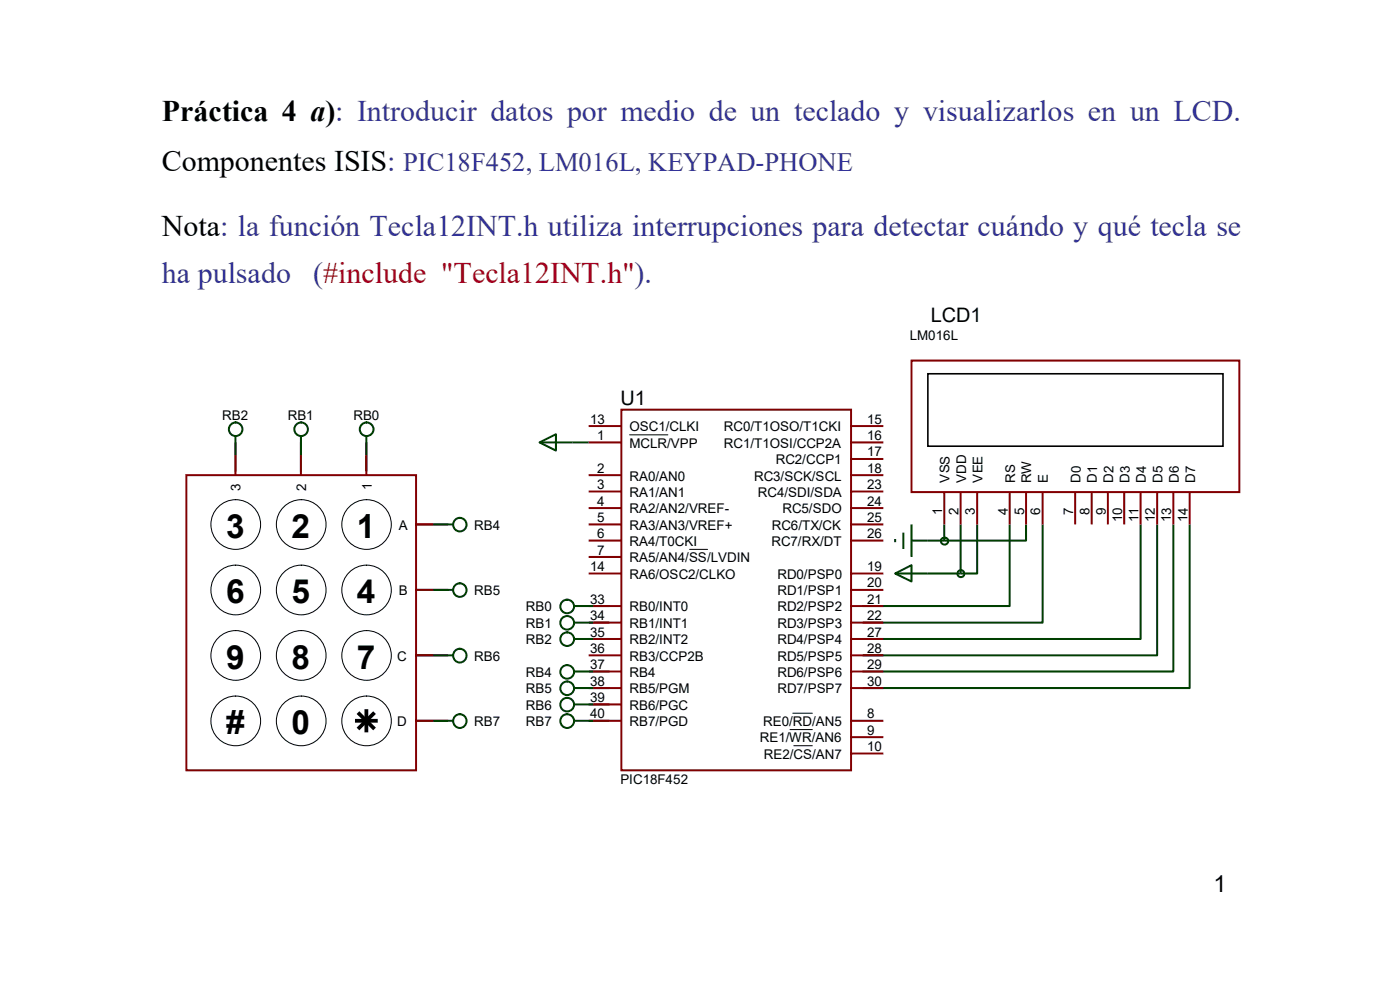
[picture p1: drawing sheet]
<svg xmlns="http://www.w3.org/2000/svg" width="297mm" height="210mm" viewBox="0 0 297 210" stroke-linecap="round" stroke-linejoin="round" font-family="sans-serif">
<g fill="none" stroke="#004000" stroke-width=".42">
<path d="M50 92.4v7.6M63.8 92.4v7.6M77.7 92.4v7.6M114.5 93.9l3.4-1.8v3.5zM114.5 93.9h10.4M88.4 111.3h7.7M189.9 114.3v.7M191.6 113v3.5M193.4 114.7h6.9M193.4 111.3v6.9M200.3 111.3v3.4M203.8 111.3v10.4"/>
<path d="M207.3 111.3v10.4h-3.5M214.2 111.3v17.3h-31.2M217.7 111.3v3.4h-17.4M221.2 111.3v20.8h-38.2M242 111.3v24.3h-59M245.5 111.3v27.7h-62.5M248.9 111.3v31.2h-65.9M252.4 111.3v34.7h-69.4M88.4 125.1h7.7M88.4 139h7.7M121.7 128.6h7.6M121.7 132.1h7.6"/>
<path d="M121.7 135.6h7.6M189.9 121.7l3.5-1.8v3.5zM189.9 121.7h13.9M88.4 152.9h7.7M121.7 152.9h7.6M121.7 142.5h7.6M121.7 146h7.6M121.7 149.4h7.6"/>
<circle cx="50" cy="91.1" r="1.44"/>
<circle cx="63.9" cy="91.1" r="1.44"/>
<circle cx="77.8" cy="91.1" r="1.45"/>
<circle cx="97.6" cy="111.3" r="1.43"/>
<circle cx="200.4" cy="114.8" r=".76"/>
<circle cx="97.6" cy="125.2" r="1.43"/>
<circle cx="97.6" cy="139.1" r="1.43"/>
<circle cx="120.3" cy="132.1" r="1.45"/>
<circle cx="120.3" cy="135.6" r="1.45"/>
<circle cx="120.3" cy="128.7" r="1.45"/>
<circle cx="203.9" cy="121.7" r=".75"/>
<circle cx="97.6" cy="152.9" r="1.43"/>
<circle cx="120.3" cy="146" r="1.45"/>
<circle cx="120.3" cy="142.5" r="1.45"/>
<circle cx="120.3" cy="149.5" r="1.45"/>
<circle cx="120.3" cy="153" r="1.45"/>
</g>
<g fill="none" stroke="#800000" stroke-width=".42">
<path d="M193.4 76.5h69.5v27.9h-69.5zM50 93.9v6.9M63.8 93.9v6.9M77.7 93.9v6.9M124.9 93.9h6.9M124.9 90.4h6.9M131.8 86.9h48.8v76.5h-48.8zM180.4 93.9h7M180.4 90.4h7M180.4 97.4h7M39.5 100.8h48.8v62.6h-48.8zM88.1 111.3h7"/>
<path d="M124.9 111.3h6.9M124.9 100.8h6.9M124.9 104.3h6.9M124.9 107.8h6.9M124.9 114.7h6.9M124.9 118.2h6.9M180.4 111.3h7M180.4 100.8h7M180.4 104.3h7M180.4 107.8h7M180.4 114.7h7M200.3 104.3v7"/>
<path d="M203.8 104.3v7M207.3 104.3v7M214.2 104.3v7M217.7 104.3v7M221.2 104.3v7M228.1 104.3v7M231.6 104.3v7M235 104.3v7M238.5 104.3v7M242 104.3v7M245.5 104.3v7M248.9 104.3v7"/>
<path d="M252.4 104.3v7M88.1 125.1h7M88.1 139h7M124.9 139h6.9M124.9 121.7h6.9M124.9 128.6h6.9M124.9 132.1h6.9M124.9 135.6h6.9M180.4 125.1h7M180.4 139h7M180.4 121.7h7M180.4 128.6h7"/>
<path d="M180.4 132.1h7M180.4 135.6h7M88.1 152.9h7M124.9 152.9h6.9M124.9 142.5h6.9M124.9 146h6.9M124.9 149.4h6.9M180.4 152.9h7M180.4 156.4h7M180.4 159.9h7M180.4 142.5h7M180.4 146h7"/>
</g>
<g fill="none" stroke="#000" stroke-width=".21">
<path d="M133.6 92.2h8.1M146.3 116.5h3.8M167.6 154.8h4.7M168.2 151.3h4.1M168.4 158.2h3.9"/>
<circle cx="50" cy="111.3" r="5.3"/>
<circle cx="63.9" cy="111.3" r="5.3"/>
<circle cx="77.8" cy="111.3" r="5.3"/>
<circle cx="50" cy="139" r="5.3"/>
<circle cx="50" cy="125.2" r="5.3"/>
<circle cx="63.9" cy="139" r="5.3"/>
<circle cx="63.9" cy="125.2" r="5.3"/>
<circle cx="77.8" cy="139" r="5.3"/>
<circle cx="77.8" cy="125.2" r="5.3"/>
<circle cx="50" cy="152.9" r="5.3"/>
<circle cx="63.9" cy="152.9" r="5.3"/>
<circle cx="77.8" cy="152.9" r="5.3"/>
</g>
<path d="M75.3 152.9h4.8M75.9 151.2l3.6 3.4M77.7 150.5v4.9M79.5 151.2l-3.6 3.4" fill="none" stroke="#000" stroke-width=".8" stroke-linecap="butt"/>
<path d="M196.8 79.3h62.7v15.4h-62.7z" fill="none" stroke="#000" stroke-width=".34"/>
<g font-size="7.1">
<text x="48" y="114">3</text>
<text x="61.8" y="114">2</text>
<text x="75.7" y="114">1</text>
<text x="48" y="127.9">6</text>
<text x="61.8" y="127.9">5</text>
<text x="75.7" y="127.9">4</text>
<text x="48" y="141.8">9</text>
<text x="61.8" y="141.8">8</text>
<text x="75.7" y="141.8">7</text>
<text x="48" y="155.7">#</text>
<text x="61.8" y="155.7">0</text>
</g>
<g font-size="6.3">
<text x="34.3" y="25.6">Práctica 4 a): Introducir datos por medio de un teclado y visualizarlos en un LCD.</text>
<text x="34.3" y="36.2">Componentes ISIS:</text>
<text x="34.3" y="50.1">Nota: la función Tecla12INT.h utiliza interrupciones para detectar cuándo y qué tecla se</text>
</g>
<g font-size="6.3" fill="#339">
<text x="34.3" y="60">ha pulsado</text>
<text x="66.4" y="60">(#include &quot;Tecla12INT.h&quot;).</text>
</g>
<text font-size="5.6" fill="#339" x="85.5" y="36.2">PIC18F452, LM016L, KEYPAD-PHONE</text>
<text font-size="5" x="257.4" y="189.3">1</text>
<g font-size="4.2">
<text x="197.4" y="68.2">LCD1</text>
<text x="131.6" y="85.9">U1</text>
</g>
<g font-size="2.8">
<text x="193" y="72.1">LM016L</text>
<text x="47.2" y="89">RB2</text>
<text x="61" y="89">RB1</text>
<text x="75" y="89">RB0</text>
<text x="125.2" y="89.9">13</text>
<text x="183.9" y="89.9">15</text>
<text x="126.7" y="93.4">1</text>
<text x="133.6" y="95">MCLR/VPP</text>
<text x="133.6" y="91.5">OSC1/CLKI</text>
<text x="153.6" y="91.5">RC0/T1OSO/T1CKI</text>
<text x="153.6" y="95">RC1/T1OSI/CCP2A</text>
<text x="183.9" y="93.4">16</text>
<text x="126.7" y="100.3">2</text>
<text x="133.6" y="101.9">RA0/AN0</text>
<text x="160" y="101.9">RC3/SCK/SCL</text>
<text x="164.6" y="98.4">RC2/CCP1</text>
<text x="183.9" y="96.8">17</text>
<text x="183.9" y="100.3">18</text>
<text x="51" y="104.1" transform="rotate(-90 51 104.1)">3</text>
<text x="64.9" y="104.1" transform="rotate(-90 64.9 104.1)">2</text>
<text x="78.9" y="104" transform="rotate(-90 78.9 104)">1</text>
<text x="126.7" y="103.8">3</text>
<text x="126.7" y="107.3">4</text>
<text x="133.6" y="105.4">RA1/AN1</text>
<text x="160.8" y="105.4">RC4/SDI/SDA</text>
<text x="183.9" y="103.8">23</text>
<text x="183.9" y="107.3">24</text>
<text x="201.5" y="102.4" transform="rotate(-90 201.5 102.4)">VSS</text>
<text x="204.9" y="102.4" transform="rotate(-90 204.9 102.4)">VDD</text>
<text x="208.4" y="102.4" transform="rotate(-90 208.4 102.4)">VEE</text>
<text x="215.4" y="102.4" transform="rotate(-90 215.4 102.4)">RS</text>
<text x="218.8" y="102.4" transform="rotate(-90 218.8 102.4)">RW</text>
<text x="222.3" y="102.4" transform="rotate(-90 222.3 102.4)">E</text>
<text x="229.2" y="102.4" transform="rotate(-90 229.2 102.4)">D0</text>
<text x="232.7" y="102.4" transform="rotate(-90 232.7 102.4)">D1</text>
<text x="236.2" y="102.4" transform="rotate(-90 236.2 102.4)">D2</text>
<text x="239.7" y="102.4" transform="rotate(-90 239.7 102.4)">D3</text>
<text x="243.1" y="102.4" transform="rotate(-90 243.1 102.4)">D4</text>
<text x="246.6" y="102.4" transform="rotate(-90 246.6 102.4)">D5</text>
<text x="250.1" y="102.4" transform="rotate(-90 250.1 102.4)">D6</text>
<text x="253.5" y="102.4" transform="rotate(-90 253.5 102.4)">D7</text>
<text x="84.6" y="112.4">A</text>
<text x="100.6" y="112.4">RB4</text>
<text x="126.7" y="110.7">5</text>
<text x="133.6" y="108.8">RA2/AN2/VREF-</text>
<text x="133.6" y="112.4">RA3/AN3/VREF+</text>
<text x="163.7" y="112.4">RC6/TX/CK</text>
<text x="166" y="108.8">RC5/SDO</text>
<text x="183.9" y="110.7">25</text>
<text x="199.9" y="109.2" transform="rotate(-90 199.9 109.2)">1</text>
<text x="203.4" y="109.2" transform="rotate(-90 203.4 109.2)">2</text>
<text x="206.8" y="109.2" transform="rotate(-90 206.8 109.2)">3</text>
<text x="213.8" y="109.2" transform="rotate(-90 213.8 109.2)">4</text>
<text x="217.3" y="109.2" transform="rotate(-90 217.3 109.2)">5</text>
<text x="220.7" y="109.2" transform="rotate(-90 220.7 109.2)">6</text>
<text x="227.7" y="109.2" transform="rotate(-90 227.7 109.2)">7</text>
<text x="231.1" y="109.2" transform="rotate(-90 231.1 109.2)">8</text>
<text x="234.6" y="109.2" transform="rotate(-90 234.6 109.2)">9</text>
<text x="238" y="110.7" transform="rotate(-90 238 110.7)">10</text>
<text x="241.5" y="110.7" transform="rotate(-90 241.5 110.7)">11</text>
<text x="245" y="110.7" transform="rotate(-90 245 110.7)">12</text>
<text x="248.4" y="110.7" transform="rotate(-90 248.4 110.7)">13</text>
<text x="251.9" y="110.7" transform="rotate(-90 251.9 110.7)">14</text>
<text x="126.7" y="114.2">6</text>
<text x="126.7" y="117.7">7</text>
<text x="133.6" y="115.8">RA4/T0CKI</text>
<text x="133.6" y="119.3">RA5/AN4/SS/LVDIN</text>
<text x="163.7" y="115.8">RC7/RX/DT</text>
<text x="183.9" y="114.2">26</text>
<text x="125.2" y="121.2">14</text>
<text x="133.6" y="122.7">RA6/OSC2/CLKO</text>
<text x="164.9" y="122.7">RD0/PSP0</text>
<text x="183.9" y="121.2">19</text>
<text x="183.9" y="124.6">20</text>
<text x="84.6" y="126.2">B</text>
<text x="100.6" y="126.2">RB5</text>
<text x="111.6" y="129.7">RB0</text>
<text x="125.2" y="128.1">33</text>
<text x="125.2" y="131.6">34</text>
<text x="133.6" y="129.7">RB0/INT0</text>
<text x="164.9" y="126.2">RD1/PSP1</text>
<text x="164.9" y="129.7">RD2/PSP2</text>
<text x="183.9" y="128.1">21</text>
<text x="183.9" y="131.6">22</text>
<text x="111.6" y="133.2">RB1</text>
<text x="111.6" y="136.7">RB2</text>
<text x="125.2" y="135">35</text>
<text x="133.6" y="133.2">RB1/INT1</text>
<text x="133.6" y="136.7">RB2/INT2</text>
<text x="164.9" y="133.2">RD3/PSP3</text>
<text x="164.9" y="136.7">RD4/PSP4</text>
<text x="183.9" y="135">27</text>
<text x="84.3" y="140.1">C</text>
<text x="100.6" y="140.1">RB6</text>
<text x="111.6" y="143.6">RB4</text>
<text x="125.2" y="138.5">36</text>
<text x="125.2" y="142">37</text>
<text x="133.6" y="140.1">RB3/CCP2B</text>
<text x="133.6" y="143.6">RB4</text>
<text x="164.9" y="140.1">RD5/PSP5</text>
<text x="164.9" y="143.6">RD6/PSP6</text>
<text x="183.9" y="138.5">28</text>
<text x="183.9" y="142">29</text>
<text x="111.6" y="147.1">RB5</text>
<text x="125.2" y="145.5">38</text>
<text x="125.2" y="148.9">39</text>
<text x="133.6" y="147.1">RB5/PGM</text>
<text x="164.9" y="147.1">RD7/PSP7</text>
<text x="183.9" y="145.5">30</text>
<text x="84.3" y="154">D</text>
<text x="100.6" y="154">RB7</text>
<text x="111.6" y="150.5">RB6</text>
<text x="111.6" y="154">RB7</text>
<text x="125.2" y="152.4">40</text>
<text x="133.6" y="150.5">RB6/PGC</text>
<text x="133.6" y="154">RB7/PGD</text>
<text x="161.9" y="154">RE0/RD/AN5</text>
<text x="183.9" y="152.4">8</text>
<text x="183.9" y="155.9">9</text>
<text x="161.2" y="157.5">RE1/WR/AN6</text>
<text x="162.1" y="161">RE2/CS/AN7</text>
<text x="183.9" y="159.3">10</text>
<text x="131.6" y="166.3">PIC18F452</text>
</g>
</svg>
